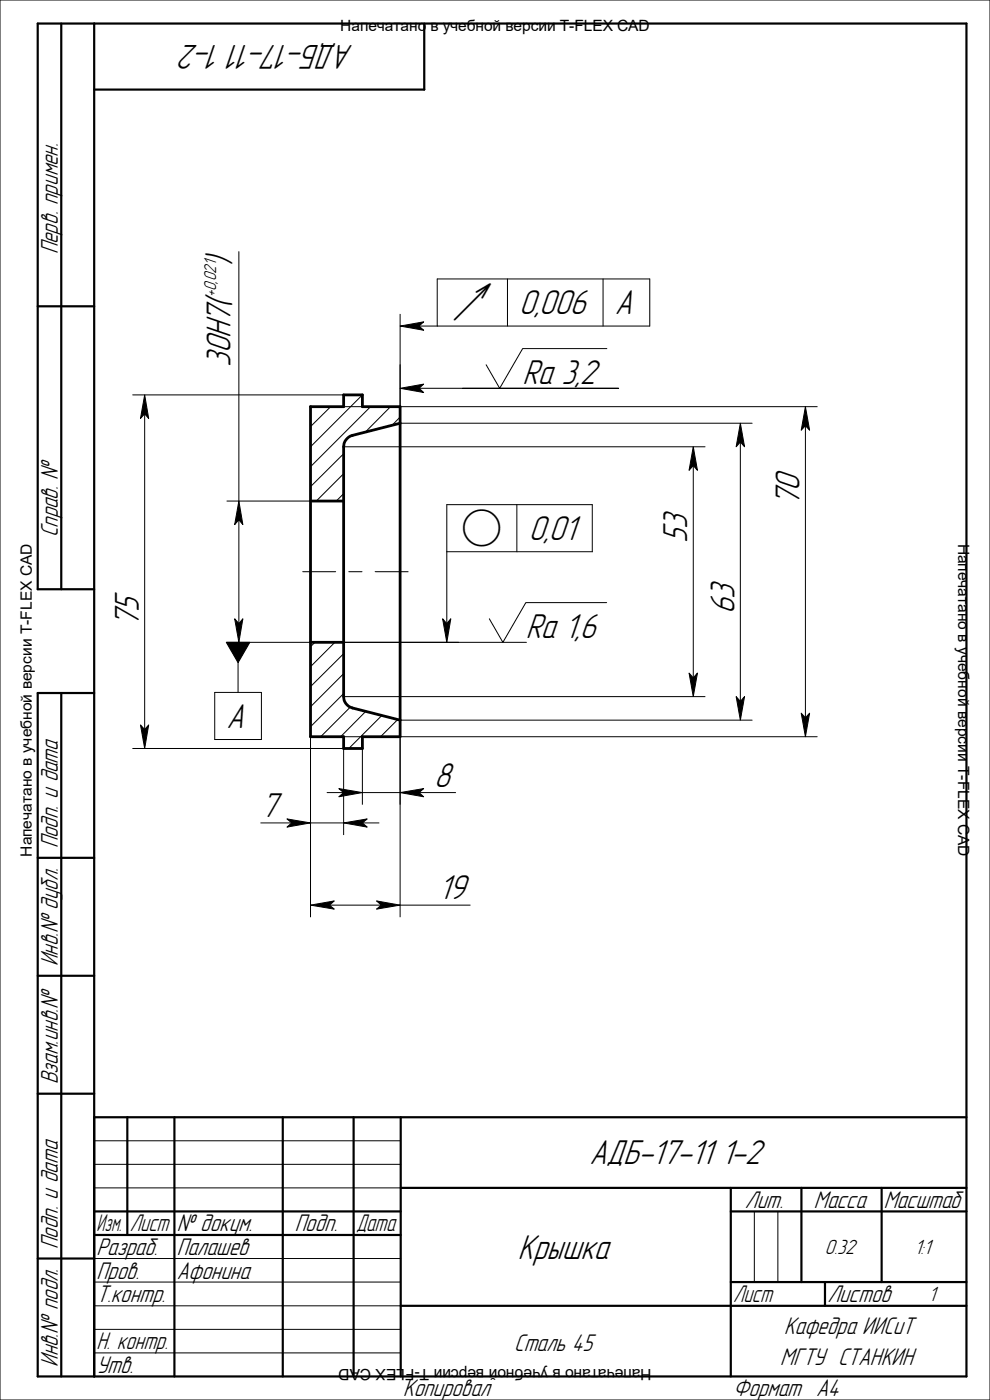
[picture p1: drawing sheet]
<svg xmlns="http://www.w3.org/2000/svg" width="210mm" height="297mm" viewBox="0 0 210 297" stroke-linecap="round" stroke-linejoin="round" font-family="sans-serif">
<g fill="none" stroke="#000" stroke-width=".21">
<path d="M0 0h210v297h-210zM50.7 53.4v52.9M107.7 59.2v10M127.9 59.2v10M84.9 66.7v19.6M88.9 69.2h48.9v-10h-45v10M128.7 74h-17.8l-4.9 8.4-2.9-5M28.2 83.8h44.7M30.7 87.8v67M65.9 86.3h107.5M70.1 86.3l-4.2 4.2M72.9 96.3l-7 7"/>
<path d="M72.9 94.8h76.7M76.9 83.8l-11 11M78.6 86.3l-12.7 12.7M82.8 86.3l-5.3 5.4M84.9 88.5l-1.7 1.7M84.9 89.8h74.7M88.9 82.4h42.3h-33.1M147.1 98.8v45M157.1 93.8v55M170.9 90.3v62M48.1 106.3h24.8M50.7 110.3v22"/>
<path d="M72.9 100.5l-5.8 5.8M72.9 104.7l-1.6 1.6M94.8 117.1h30.8v-10h-30.8v25.2M109.6 107.1v10M48.1 136.3h63.6M64.2 121.3h7M66.8 136.3l-.9 .9M71 136.3l-5.1 5.1M72.9 138.7l-7 7M74 121.3h2.8M79.6 121.3h7M128.7 127.8h-17.2l-4.8 8.5-2.9-5"/>
<path d="M28.2 158.8h44.7M45.6 146.9h9.9v10h-9.9zM50.5 140.6v6.3M72.9 142.9l-7 7M72.9 147.2l-7 7M72.9 147.8h76.7M72.9 156.3v20.8M74.3 150l-6.3 6.3M76.9 158.8v11.8M77.6 150.9l-5.3 5.4M81 151.8l-7 7M84.4 152.7l-3.7 3.6"/>
<path d="M84.9 152.8h74.7M84.9 156.3v38.2M173.4 156.3h-107.5v38.2M55.3 174.6h6.6M65.9 174.6h7M69.4 168.1h3.5M76.9 174.6h3.5M76.9 168.1h8M88.9 168.1h7.7M69.9 192h11M84.9 192h14.8M20 252h65"/>
<path d="M20 242h65M20 247h65M160 257v15M165 257v15M20 277h65M20 267h65M20 272h65M155 277h50M20 282h65M20 287h65"/>
</g>
<path d="M65.9 86.3h7v-2.5h4v2.5h8v70h-8v2.5h-4v-2.5h-7zM84.9 89.8l-10.1 2.6-1.1 .6a2.39 2.39 0 0 0-.8 1.8v53a2.46 2.46 0 0 0 1.9 2.4l10.1 2.6M65.9 106.3h7M65.9 136.3h7" fill="none" stroke="#000" stroke-width=".59"/>
<g fill="#000" stroke="#000" stroke-width=".21">
<path d="M84.9 69.2l5-.9-1 .9 1 .9z" fill-rule="evenodd"/>
<path d="M30.7 83.8l.8 5-.8-1-.9 1z" fill-rule="evenodd"/>
<path d="M84.9 82.4l5-.9-1 .9 1 .9z" fill-rule="evenodd"/>
<path d="M147.1 94.8l.9 5-.9-1-.9 1z" fill-rule="evenodd"/>
<path d="M157.1 89.8l.8 5-.8-1-.9 1z" fill-rule="evenodd"/>
<path d="M170.9 86.3l.8 5-.8-1-.9 1z" fill-rule="evenodd"/>
<path d="M50.7 106.3l.8 5-.8-1-.9 1z" fill-rule="evenodd"/>
<path d="M49.8 131.3l.9 1 .8-1-.8 5z" fill-rule="evenodd"/>
<path d="M93.9 131.3l.9 1 .8-1-.8 5z" fill-rule="evenodd"/>
<path d="M29.8 153.8l.9 1 .8-1-.8 5z" fill-rule="evenodd"/>
<path d="M48 136.3h5l-2.5 4.3z" fill-rule="evenodd"/>
<path d="M146.2 142.8l.9 1 .9-1-.9 5z" fill-rule="evenodd"/>
<path d="M156.2 147.8l.9 1 .8-1-.8 5z" fill-rule="evenodd"/>
<path d="M170 151.3l.9 1 .8-1-.8 5z" fill-rule="evenodd"/>
<path d="M60.9 173.7l5 .9-5 .9 1-.9z" fill-rule="evenodd"/>
<path d="M71.9 167.3l5 .8-5 .9 1-.9z" fill-rule="evenodd"/>
<path d="M72.9 174.6l5-.9-1 .9 1 .9z" fill-rule="evenodd"/>
<path d="M84.9 168.1l5-.8-1 .8 1 .9z" fill-rule="evenodd"/>
<path d="M65.9 192l5-.9-1 .9 1 .9z" fill-rule="evenodd"/>
<path d="M79.9 191.1l5 .9-5 .9 1-.9z" fill-rule="evenodd"/>
</g>
<g fill="none" stroke="#000" stroke-width=".47">
<path d="M13 5v120M20 5v287M90 5v14h-70M8 65h12M20 125h-12v-120h197v287h-197v-145h12M13 147v145M8 182h12M8 207h12M8 232h12M20 237h185M27 237v25M37 237v55"/>
<path d="M60 237v55M75 237v55M85 237v55M20 257h65M85 252h120M155 257h50M155 252v40M170 252v20M187 252v20M8 267h12M20 262h65M85 277h120"/>
<path d="M155 272h50M175 272v5"/>
</g>
<g font-size="7.3">
<text x="95.9" y="66.7">V</text>
<text x="97.9" y="114.6">R</text>
</g>
<g font-size="6.8">
<text x="75" y="9.5" transform="rotate(-180 75 9.5)">АДБ-17-11 1-2</text>
<text x="48.9" y="56.2" transform="rotate(-90 48.9 56.2)">)</text>
<text x="110.2" y="66.7">0,006</text>
<text x="130.4" y="66.7">А</text>
<text x="48.9" y="77.8" transform="rotate(-90 48.9 77.8)">30H7(</text>
<text x="110.9" y="81.4">Ra 3,2</text>
<text x="169.6" y="107.3" transform="rotate(-90 169.6 107.3)">70</text>
<text x="112.2" y="114.6">0,01</text>
<text x="145.8" y="115.1" transform="rotate(-90 145.8 115.1)">53</text>
<text x="155.8" y="130.3" transform="rotate(-90 155.8 130.3)">63</text>
<text x="29.4" y="133" transform="rotate(-90 29.4 133)">75</text>
<text x="111.5" y="135.4">Ra 1,6</text>
<text x="48" y="154.4">А</text>
<text x="92.1" y="166.9">8</text>
<text x="55.3" y="173.4">7</text>
<text x="93" y="190.8">19</text>
<text x="125.1" y="247">АДБ-17-11 1-2</text>
<text x="109.9" y="267">Крышка</text>
</g>
<g font-size="4.7">
<text x="12.2" y="54" transform="rotate(-90 12.2 54)">Перв. примен.</text>
<text x="12.2" y="114" transform="rotate(-90 12.2 114)">Справ. №</text>
<text x="12.2" y="180" transform="rotate(-90 12.2 180)">Подп. и дата</text>
<text x="12.2" y="205" transform="rotate(-90 12.2 205)">Инв.№ дубл.</text>
<text x="12.2" y="230" transform="rotate(-90 12.2 230)">Взам.инв.№</text>
<text x="158" y="256.2">Лит.</text>
<text x="172.7" y="256.2">Масса</text>
<text x="187.5" y="256.2">Масштаб</text>
<text x="27.5" y="261.2">Лист</text>
<text x="37.5" y="261.2">№ докум.</text>
<text x="62.5" y="261.2">Подп.</text>
<text x="75.5" y="261.2">Дата</text>
<text x="12.2" y="265" transform="rotate(-90 12.2 265)">Подп. и дата</text>
<text x="20.5" y="266.3">Разраб.</text>
<text x="37.5" y="266.3">Палашев</text>
<text x="20.5" y="271.3">Пров.</text>
<text x="37.5" y="271.3">Афонина</text>
<text x="20.5" y="276.3">Т.контр.</text>
<text x="155.5" y="276.3">Лист</text>
<text x="175.5" y="276.3">Листов</text>
<text x="20.5" y="286.3">Н. контр.</text>
<text x="109.1" y="286.6">Сталь 45</text>
<text x="166.4" y="283">Кафедра ИИСиТ</text>
<text x="12.2" y="290" transform="rotate(-90 12.2 290)">Инв.№ подл.</text>
<text x="20.5" y="291.3">Утв.</text>
<text x="165.5" y="289.5">МГТУ СТАНКИН</text>
<text x="85.5" y="296.2">Копировал</text>
<text x="155.5" y="296.2">Формат</text>
<text x="173.1" y="296.2">A4</text>
</g>
<text font-size="4.6" x="20.5" y="261.2">Изм.</text>
<g font-size="4.1">
<text x="175" y="266">0.32</text>
<text x="194" y="266">1:1</text>
<text x="197" y="276">1</text>
</g>
<text font-size="3.4" x="45.9" y="63" transform="rotate(-90 45.9 63)">+0,021</text>
<g font-size="3.3">
<text x="72.2" y="6.6">Напечатано в учебной версии T-FLEX CAD</text>
<text x="203.3" y="115.3" transform="rotate(90 203.3 115.3)">Напечатано в учебной версии T-FLEX CAD</text>
<text x="6.7" y="181.7" transform="rotate(-90 6.7 181.7)">Напечатано в учебной версии T-FLEX CAD</text>
<text x="138.2" y="290.4" transform="rotate(-180 138.2 290.4)">Напечатано в учебной версии T-FLEX CAD</text>
</g>
</svg>
